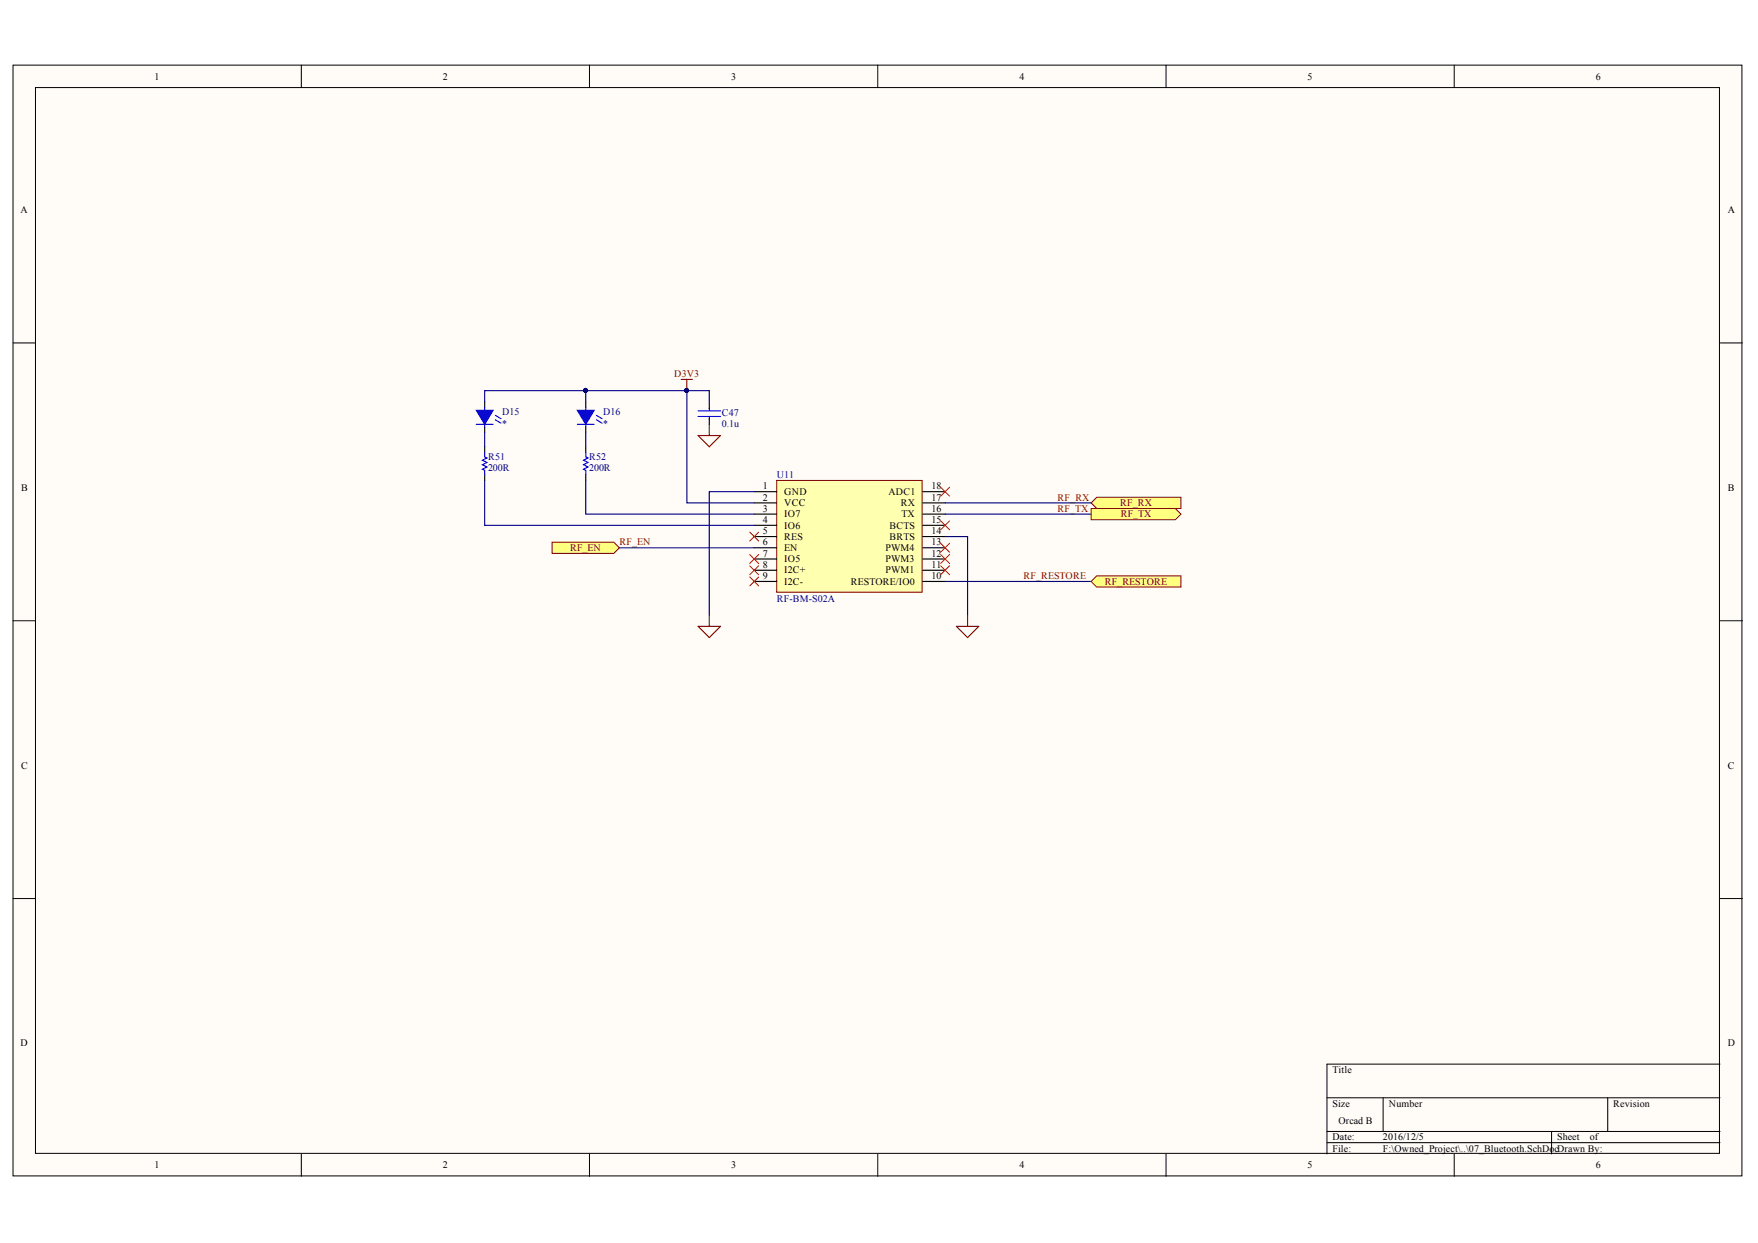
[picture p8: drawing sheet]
<svg xmlns="http://www.w3.org/2000/svg" width="297mm" height="210mm" viewBox="0 0 297 210" stroke-linecap="round" stroke-linejoin="round" font-family="sans-serif">
<g fill="#fffcf8" stroke="#000" stroke-width=".17">
<path d="M2.2 11h292.1v187.6h-292.1z"/>
<path d="M6 14.8h284.5v180h-284.5z"/>
</g>
<g fill="none" stroke="#000" stroke-width=".17">
<path d="M50.9 11v3.8M99.6 11v3.8M148.3 11v3.8M197 11v3.8M245.7 11v3.8M2.2 57.9h3.8M290.6 57.9h3.8M2.2 104.8h3.8M290.6 104.8h3.8M2.2 151.7h3.8M290.6 151.7h3.8M290.6 179.7h-66.4v15.2"/>
<path d="M50.9 194.9v3.8M99.6 194.9v3.8M148.3 194.9v3.8M197 194.9v3.8M224.2 185.4h66.4M224.2 191.1h66.4M224.2 193h66.4M233.7 185.4v5.7M245.7 194.9v3.8M262.2 191.1v3.8M271.6 185.4v5.7"/>
</g>
<path d="M131.2 81.1h24.6v18.9h-24.6z" fill="#ffffb0" stroke="#800000" stroke-width=".17"/>
<g fill="none" stroke="#000" stroke-width=".19">
<path d="M127.4 83h3.8M127.4 84.9h3.8M127.4 86.8h3.8M127.4 88.7h3.8M127.4 90.6h3.8M127.4 92.5h3.8M127.4 94.4h3.8M127.4 96.3h3.8M127.4 98.2h3.8M155.9 83h3.8M155.9 84.9h3.8M155.9 86.8h3.8"/>
<path d="M155.9 88.7h3.8M155.9 90.6h3.8M155.9 92.5h3.8M155.9 94.4h3.8M155.9 96.3h3.8M155.9 98.2h3.8"/>
</g>
<path d="M115.1 64.1h1.9M116.1 64.1v1.9M117.9 73.5h3.8l-1.9 1.9zM119.8 71.7v1.8M117.9 105.8h3.8l-1.9 1.9zM119.8 103.9v1.9" fill="none" stroke="#800000" stroke-width=".19"/>
<g fill="#000080" stroke="#000080" stroke-width=".17">
<circle cx="116" cy="65.9" r=".34"/>
<circle cx="98.9" cy="65.9" r=".34"/>
</g>
<path d="M99 66v1.9M99 73.1v2.3M119.8 68.1v-2.1h-3.7v18.9h11.3M81.9 81.1v7.6h45.5M99 81.1v5.7h28.4M104.7 92.5h22.7M127.4 83h-7.6v20.9M159.7 98.2h24.7M159.7 84.9h24.7M159.7 86.8h24.7" fill="none" stroke="#000080" stroke-width=".19"/>
<g fill="#ffff80" stroke="#800000" stroke-width=".17">
<path d="M93.3 91.6h10.4l1 .9-1 1h-10.4z" fill-rule="evenodd"/>
<path d="M184.4 84.9l.9-.9h14.2v1.9h-14.2z" fill-rule="evenodd"/>
<path d="M184.4 85.9h14.2l.9 .9-.9 1h-14.2z" fill-rule="evenodd"/>
<path d="M184.4 98.2l.9-1h14.2v1.9h-14.2z" fill-rule="evenodd"/>
</g>
<g fill="none" stroke="#f00" stroke-width=".17">
<path d="M126.7 89.9l1.5 1.5M126.7 93.6l1.5 1.6M126.7 95.5l1.5 1.6M126.7 97.4l1.5 1.5M128.2 89.9l-1.5 1.5M128.2 93.6l-1.5 1.6M128.2 95.5l-1.5 1.6M128.2 97.4l-1.5 1.5M158.9 82.3l1.6 1.5M158.9 88l1.6 1.5M158.9 91.7l1.6 1.6M158.9 93.6l1.6 1.6"/>
<path d="M158.9 95.5l1.6 1.6M160.5 82.3l-1.6 1.5M160.5 88l-1.6 1.5M160.5 91.7l-1.6 1.6M160.5 93.6l-1.6 1.6M160.5 95.5l-1.6 1.6"/>
</g>
<path d="M81.9 76.4v.8l.4 .1-.8 .4 .8 .4-.8 .4 .8 .4-.8 .3 .4 .2v.8M83.7 70.1l.9 .6M83.7 70.9l.9 .6M99 76.4v.8l.4 .1-.8 .4 .8 .4-.8 .4 .8 .4-.8 .3 .4 .2v.8M117.9 69.4h3.8M117.9 70.3h3.8M119.8 68.9v.5M119.8 70.3v.5" fill="none" stroke="#00f" stroke-width=".19"/>
<path d="M81.9 67.9v.9M81.9 72.1v1M81.9 75.4v1M99 75.4v1M119.8 68.1v.9M119.8 70.7v1M81.9 80.2v.9M99 80.2v.9" fill="none" stroke="#000" stroke-width=".19"/>
<path d="M161.6 105.8h3.8l-1.9 1.9zM163.5 103.9v1.9" fill="none" stroke="#800000" stroke-width=".19"/>
<path d="M159.7 90.6h3.8v13.3" fill="none" stroke="#000080" stroke-width=".19"/>
<path d="M80.5 69.3h2.8l-1.4 2.4z" fill="#00f"/>
<path d="M80.5 69.3h2.8l-1.4 2.4zM80.5 71.7h2.8M81.9 68.8v.5M81.9 71.7v.4M100.8 70.1l.9 .6M100.8 70.9l.9 .6" fill="none" stroke="#00f" stroke-width=".19"/>
<path d="M99 67.9v.9M99 72.1v1" fill="none" stroke="#000" stroke-width=".19"/>
<path d="M97.5 69.3h2.9l-1.4 2.4z" fill="#00f"/>
<path d="M97.5 69.3h2.9l-1.4 2.4zM97.5 71.7h2.9M99 68.8v.5M99 71.7v.4" fill="none" stroke="#00f" stroke-width=".19"/>
<path d="M81.9 73.1v2.3M116.1 66h-34.2v1.9" fill="none" stroke="#000080" stroke-width=".19"/>
<g fill="#000080" stroke="#000080" stroke-width=".17">
<circle cx="116" cy="65.9" r=".34"/>
<circle cx="98.9" cy="65.9" r=".34"/>
</g>
<g font-size="1.7">
<text x="26.1" y="13.4">1</text>
<text x="74.8" y="13.4">2</text>
<text x="123.6" y="13.4">3</text>
<text x="172.3" y="13.4">4</text>
<text x="220.9" y="13.4">5</text>
<text x="269.6" y="13.4">6</text>
<text x="3.5" y="36">A</text>
<text x="291.9" y="36">A</text>
<text x="3.6" y="82.9">B</text>
<text x="128.9" y="82.6">1</text>
<text x="132.5" y="83.6">GND</text>
<text x="150.1" y="83.6">ADC1</text>
<text x="157.4" y="82.6">18</text>
<text x="291.9" y="82.9">B</text>
<text x="128.9" y="84.6">2</text>
<text x="128.9" y="86.4">3</text>
<text x="128.9" y="88.3">4</text>
<text x="132.5" y="85.5">VCC</text>
<text x="132.5" y="87.4">IO7</text>
<text x="132.5" y="89.3">IO6</text>
<text x="150.3" y="89.3">BCTS</text>
<text x="152.2" y="85.5">RX</text>
<text x="152.3" y="87.4">TX</text>
<text x="157.4" y="88.3">15</text>
<text x="157.4" y="86.4">16</text>
<text x="157.4" y="84.6">17</text>
<text x="128.9" y="90.2">5</text>
<text x="128.9" y="92.1">6</text>
<text x="128.9" y="94">7</text>
<text x="128.9" y="95.9">8</text>
<text x="132.5" y="91.2">RES</text>
<text x="132.5" y="93.1">EN</text>
<text x="132.5" y="95">IO5</text>
<text x="149.6" y="95">PWM3</text>
<text x="149.6" y="93.1">PWM4</text>
<text x="150.3" y="91.2">BRTS</text>
<text x="157.4" y="95.9">11</text>
<text x="157.4" y="94">12</text>
<text x="157.4" y="92.1">13</text>
<text x="157.4" y="90.2">14</text>
<text x="128.9" y="97.8">9</text>
<text x="132.5" y="96.8">I2C+</text>
<text x="132.5" y="98.8">I2C-</text>
<text x="143.8" y="98.8">RESTORE/IO0</text>
<text x="149.6" y="96.8">PWM1</text>
<text x="157.4" y="97.8">10</text>
<text x="3.6" y="129.8">C</text>
<text x="291.9" y="129.8">C</text>
<text x="3.5" y="176.7">D</text>
<text x="291.9" y="176.7">D</text>
<text x="225.1" y="181.2">Title</text>
<text x="225.1" y="186.9">Size</text>
<text x="226.1" y="189.8">Orcad B</text>
<text x="234.7" y="186.9">Number</text>
<text x="272.6" y="186.9">Revision</text>
<text x="26.1" y="197.3">1</text>
<text x="74.8" y="197.3">2</text>
<text x="123.6" y="197.3">3</text>
<text x="172.3" y="197.3">4</text>
<text x="220.9" y="197.3">5</text>
<text x="225.1" y="192.6">Date:</text>
<text x="225.1" y="194.5">File:</text>
<text x="233.7" y="192.6">2016/12/5</text>
<text x="233.7" y="194.5">F:\Owned_Project\..\07_Bluetooth.SchDocDrawn By:</text>
<text x="263.1" y="192.6">Sheet</text>
<text x="268.6" y="192.6">of</text>
<text x="269.6" y="197.3">6</text>
</g>
<g font-size="1.7" fill="#800000">
<text x="113.9" y="63.7">D3V3</text>
<text x="178.7" y="86.4">RF_TX</text>
<text x="178.7" y="84.6">RF_RX</text>
<text x="189.3" y="85.5">RF_RX</text>
<text x="189.4" y="87.4">RF_TX</text>
<text x="96.3" y="93.1">RF_EN</text>
<text x="104.7" y="92.1">RF_EN</text>
<text x="172.9" y="97.8">RF_RESTORE</text>
<text x="186.6" y="98.8">RF_RESTORE</text>
</g>
<g font-size="1.7" fill="#000080">
<text x="84.8" y="70.1">D15</text>
<text x="101.9" y="70.1">D16</text>
<text x="122" y="70.2">C47</text>
<text x="82.5" y="77.7">R51</text>
<text x="84.8" y="72.1">*</text>
<text x="99.5" y="77.7">R52</text>
<text x="101.9" y="72.1">*</text>
<text x="122" y="72.2">0.1u</text>
<text x="82.5" y="79.6">200R</text>
<text x="99.5" y="79.6">200R</text>
<text x="131.3" y="80.8">U11</text>
<text x="131.3" y="101.7">RF-BM-S02A</text>
</g>
</svg>
